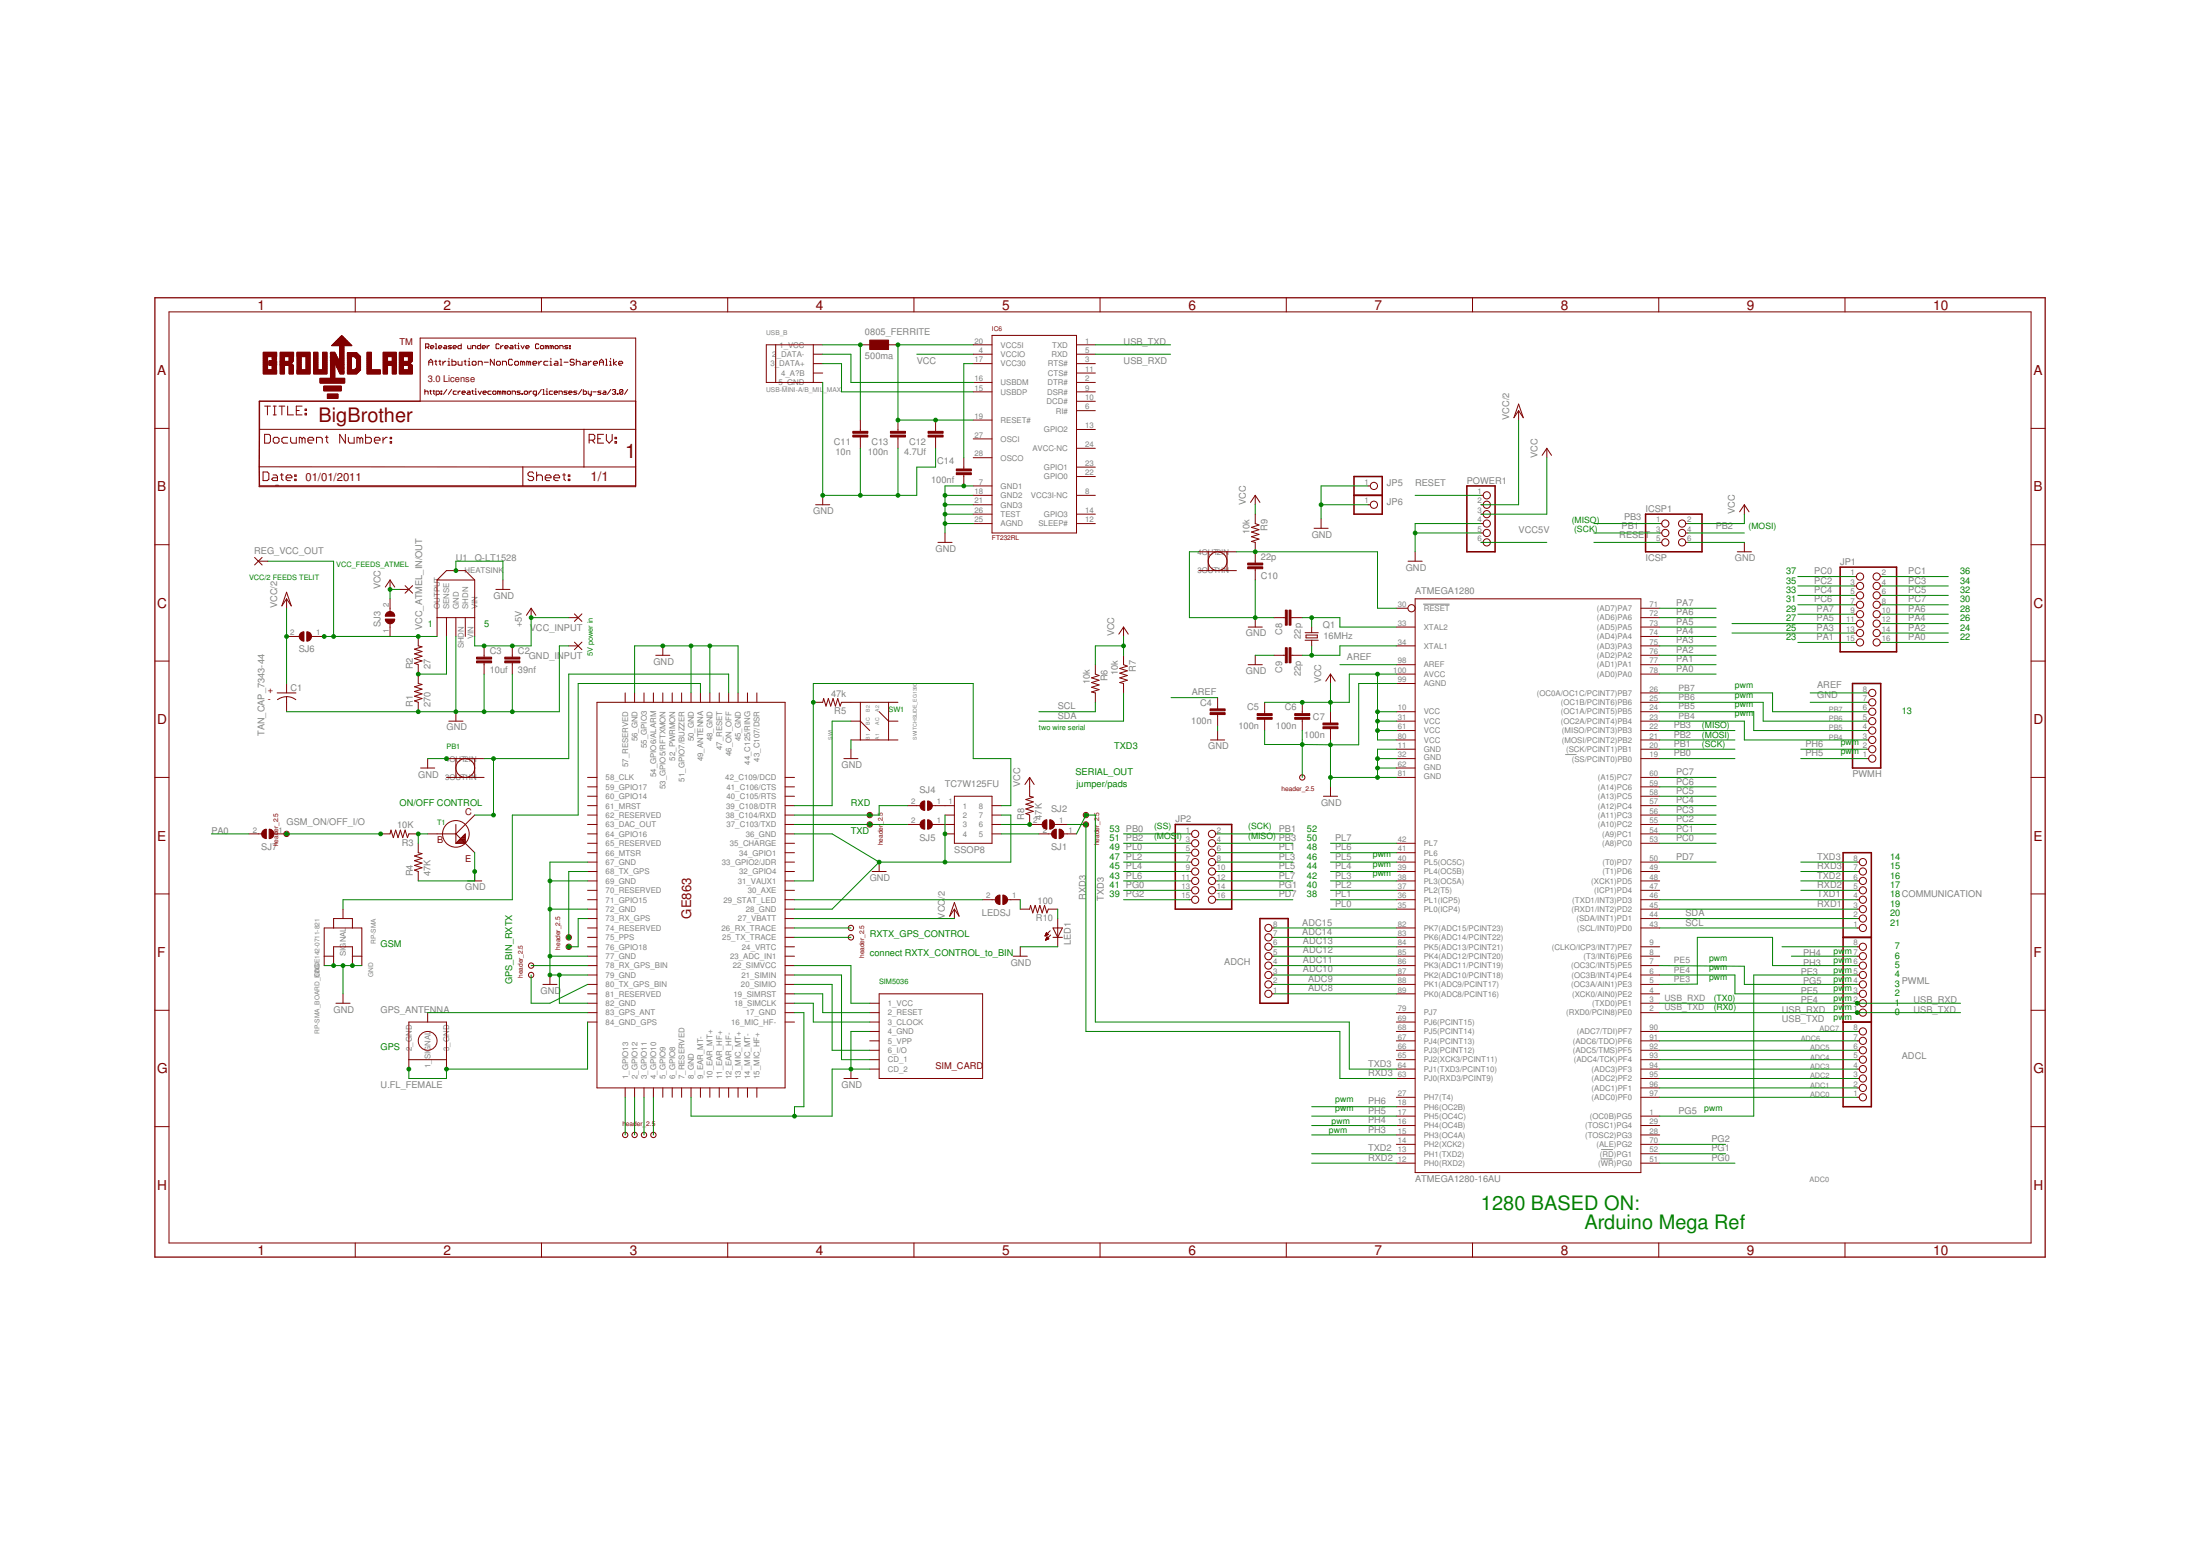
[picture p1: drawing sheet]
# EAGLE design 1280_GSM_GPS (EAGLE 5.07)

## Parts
0805_FERRITE  500ma  WE-CBF_0805  [0805]
ADCH  PINHD-1X8  [1X08]
ADCL  PINHD-1X8  [1X08]
AGND  2.5_1HEADER  [2.5_1HEADER]
ATMEGA1280  ATMEGA1280-16AU  [TQFP100]
C1  TAN_CAP_7343-44  [TAN_CAP_7343-44]
C2  39nf  C-EUC0805  [C0805]
C3  10uf  C-EUC1206  [C1206]
C4  100n  C-EUC0805  [C0805]
C5  100n  C-EUC0805  [C0805]
C6  100n  C-EUC0805  [C0805]
C7  100n  C-EUC0805  [C0805]
C8  22p  C-EUC0805  [C0805]
C9  22p  C-EUC0805  [C0805]
C10  22p  C-EUC0805  [C0805]
C11  10n  C-EU  [C0805RND]
C12  4.7Uf  C-EU  [C0805RND]
C13  100n  C-EU  [C0805RND]
C14  100nf  C-EU  [C0805RND]
COMMUNICATION  PINHD-1X8  [1X08]
GE863  GE836  [GE836]
GND_INPUT  3,81/1,4  [3,81/1,4]
GPS_ANTENNA  U.FL_FEMALE  [U.FL_FEMALE]
IC6  FT232RL  [SSOP28]
ICSP1  ICSP  PINHD-2X3  [2X03]
JP1  PINHD-2X8  [2X08]
JP2  PINHD-2X8  [2X08]
JP5  PINHD-1X1  [1X01]
JP6  PINHD-1X1  [1X01]
LED1  LEDCHIP-LED0805  [CHIP-LED0805]
LEDSJ  SJ  [SJ]
POWER  SWITCHPB_KPT-1187B  [SWITCHPB_KPT-1187B]
POWER1  PINHD-1X6  [1X06]
POWER2  SWITCHPB_KPT-1187B  [SWITCHPB_KPT-1187B]
PWMH  PINHD-1X8  [1X08]
PWML  PINHD-1X8  [1X08]
Q1  16MHz  CRYTALHC49S  [HC49/S]
R1  270  R-US_0207/10  [0207/10]
R2  27  R-US_0207/10  [0207/10]
R3  10K  R-US_R1206  [R1206]
R4  47K  R-US_R1206  [R1206]
R5  47k  R-US_R1206  [R1206]
R6  10k  R-US_R1206  [R1206]
R7  10k  R-US_R1206  [R1206]
R8  47K  R-US_0207/10  [0207/10]
R9  10k  R-US_R1206  [R1206]
R10  100  R-US_R1206  [R1206]
REG_VCC_OUT  3,81/1,4  [3,81/1,4]
RP-SMA  RP-SMA_BOARD_EDGE142-0711-821  [RP-SMA_SMALL]
RX/TX_ATMEL  2.5_2HEADER  [2.5_2HEADER]
RX/TX_GPS  2.5_2HEADER  [2.5_2HEADER]
RX/TX_GPS_BIN  2.5_2HEADER  [2.5_2HEADER]
RX/TX_TELIT  2.5_2HEADER  [2.5_2HEADER]
RX/TX_TRACE  2.5_2HEADER  [2.5_2HEADER]
SIM5036  SIMCARD_5036  [SIMCARD_5036]
SJ1  SJ  [SJ]
SJ2  SJ  [SJ]
SJ3  SJW  [SJW]
SJ4  SJ  [SJ]
SJ5  SJ  [SJ]
SJ6  SJW  [SJW]
SJ7  SJ  [SJ]
SW1  SWITCHSLIDE_EG1390  [SWITCHSLIDE_EG1390]
T1  SOT-23_MMBT4403  [SOT-23_MMBT4403]
TC7W125FU  SSOP8  [SSOP8]
TELIT_I/O_PINS  2.5_4HEADER  [2.5_4HEADER]
TELIT_ON/OFF  2.5_1HEADER  [2.5_1HEADER]
U1  Q-LT1528  [Q-LT1528]
USB_B  USB-MINI-A/B_MIL_MAX  [USB-MINI-A/B_MIL_MAX]
VCC_ATMEL_IN/OUT  3,81/1,4  [3,81/1,4]
VCC_INPUT  3,81/1,4  [3,81/1,4]

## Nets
1_GPIO: GE863.1_GPIO13 TELIT_I/O_PINS.P$1(H1)
2_GPIO: GE863.2_GPIO12 TELIT_I/O_PINS.P$2(H2)
3_GPIO: GE863.3_GPIO11 TELIT_I/O_PINS.P$3(H3)
4_GPIO: GE863.4_GPIO10 TELIT_I/O_PINS.P$4(H4)
25_TX_TRACE: GE863.25_TX_TRACE RX/TX_TRACE.P$2(H2)
26_RX_TRACE: GE863.26_RX_TRACE RX/TX_TRACE.P$1(H1)
31_VAUX: GE863.31_VAUX1 R5.2 TC7W125FU.8
68_TXGPS: GE863.68_TX_GPS RX/TX_GPS.P$2(H2)
73_RXGPS: GE863.73_RX_GPS RX/TX_GPS.P$1(H1)
78_RX_GPS_BIN: GE863.78_RX_GPS_BIN RX/TX_GPS_BIN.P$2(H2)
80_TX_GPS_BIN: GE863.80_TX_GPS_BIN RX/TX_GPS_BIN.P$1(H1)
83_GPS_ANT: GE863.83_GPS_ANT GPS_ANTENNA.SIGNAL(1_SIGNAL)
84_GND_GPS: GE863.84_GND_GPS GPS_ANTENNA.GND1(2_GND) GPS_ANTENNA.GND2(3_GND)
ADC0: ADCL.1 ATMEGA1280.97((ADC0)PF0)
ADC1: ADCL.2 ATMEGA1280.96((ADC1)PF1)
ADC2: ADCL.3 ATMEGA1280.95((ADC2)PF2)
ADC3: ADCL.4 ATMEGA1280.94((ADC3)PF3)
ADC4: ADCL.5 ATMEGA1280.93((ADC4/TCK)PF4)
ADC5: ADCL.6 ATMEGA1280.92((ADC5/TMS)PF5)
ADC6: ADCL.7 ATMEGA1280.91((ADC6/TDO)PF6)
ADC7: ADCL.8 ATMEGA1280.90((ADC7/TDI)PF7)
ADC8: ADCH.1 ATMEGA1280.89(PK0(ADC8/PCINT16))
ADC9: ADCH.2 ATMEGA1280.88(PK1(ADC9/PCINT17))
ADC10: ADCH.3 ATMEGA1280.87(PK2(ADC10/PCINT18))
ADC11: ADCH.4 ATMEGA1280.86(PK3(ADC11/PCINT19))
ADC12: ADCH.5 ATMEGA1280.85(PK4(ADC12/PCINT20))
ADC13: ADCH.6 ATMEGA1280.84(PK5(ADC13/PCINT21))
ADC14: ADCH.7 ATMEGA1280.83(PK6(ADC14/PCINT22))
ADC15: ADCH.8 ATMEGA1280.82(PK7(ADC15/PCINT23))
AREF: ATMEGA1280.98(AREF) C4.1 PWMH.8
DTR: GE863.39_C108/DTR SW1.BCOM
GND [gnd]: AGND.P$1(H1) ATMEGA1280.11(GND) ATMEGA1280.32(GND1) ATMEGA1280.62(GND2) ATMEGA1280.81(GND3) ATMEGA1280.99(AGND) C1.NEG C2.2 C3.2 C4.2 C5.2 C6.2 C7.2 C8.1 C9.1 C10.1 C11.2 C12.1 C13.2 C14.1 GE863.8_GND GE863.17_GND GE863.28_GND GE863.36_GND GE863.45_GND GE863.48_GND GE863.50_GND GE863.56_GND GE863.67_GND GE863.69_GND GE863.72_GND GE863.77_GND GE863.79_GND GE863.82_GND GND_INPUT.1(P) IC6.7(GND1) IC6.18(GND2) IC6.21(GND3) IC6.25(AGND) IC6.26(TEST) ICSP1.6 JP5.1 JP6.1 LED1.C POWER1.4 POWER1.5 POWER2.2IN POWER.2IN PWMH.7 R1.1 R4.1 RP-SMA.P$1(1GND) RP-SMA.P$2(2GND) RP-SMA.P$3(3GND) RP-SMA.P$4(4GND) SIM5036.4_GND SIM5036.CD_2 SW1.B1 T1.E TC7W125FU.2 TC7W125FU.4 TC7W125FU.7 U1.GND U1.HEATSINK USB_B.5_GND
GSM_ON/OFF_I/O: R3.2 SJ7.1 TELIT_ON/OFF.P$1(H1)
N$1: R8.1 SJ2.2 TC7W125FU.6
N$2 [aSignal]: GE863.49_ANTENNA RP-SMA.SIGNAL
N$3: SJ5.1 TC7W125FU.3
N$4: R5.1 SW1.B2
N$5: SJ4.1 TC7W125FU.1
N$6: ATMEGA1280.34(XTAL1) C9.2 Q1.1
N$7: ATMEGA1280.33(XTAL2) C8.2 Q1.2
N$8: LEDSJ.1 R10.2
N$9: GE863.29_STAT_LED LEDSJ.2
N$13: 0805_FERRITE.2 C12.2 C13.1 IC6.19(RESET#) IC6.20(VCC5I)
N$14: LED1.A R10.1
N$15: IC6.16(USBDM) USB_B.2_DATA-
N$16: IC6.15(USBDP) USB_B.3_DATA+
N$22: C14.2 IC6.17(VCC30)
N$53: R3.1 R4.2 T1.B
ON/OFF: GE863.46_ON_OFF POWER.4OUT T1.C
PA0: ATMEGA1280.78((AD0)PA0) JP1.16 SJ7.2
PA1: ATMEGA1280.77((AD1)PA1) JP1.15
PA2: ATMEGA1280.76((AD2)PA2) JP1.14
PA3: ATMEGA1280.75((AD3)PA3) JP1.13
PA4: ATMEGA1280.74((AD4)PA4) JP1.12
PA5: ATMEGA1280.73((AD5)PA5) JP1.11
PA6: ATMEGA1280.72((AD6)PA6) JP1.10
PA7: ATMEGA1280.71((AD7)PA7) JP1.9
PB0: ATMEGA1280.19((SS/PCINT0)PB0) JP2.1
PB1: ATMEGA1280.20((SCK/PCINT1)PB1) ICSP1.3 JP2.2
PB2: ATMEGA1280.21((MOSI/PCINT2)PB2) ICSP1.4 JP2.3
PB3: ATMEGA1280.22((MISO/PCINT3)PB3) ICSP1.1 JP2.4
PB4: ATMEGA1280.23((OC2A/PCINT4)PB4) PWMH.3
PB5: ATMEGA1280.24((OC1A/PCINT5)PB5) PWMH.4
PB6: ATMEGA1280.25((OC1B/PCINT6)PB6) PWMH.5
PB7: ATMEGA1280.26((OC0A/OC1C/PCINT7)PB7) PWMH.6
PC0: ATMEGA1280.53((A8)PC0) JP1.1
PC1: ATMEGA1280.54((A9)PC1) JP1.2
PC2: ATMEGA1280.55((A10)PC2) JP1.3
PC3: ATMEGA1280.56((A11)PC3) JP1.4
PC4: ATMEGA1280.57((A12)PC4) JP1.5
PC5: ATMEGA1280.58((A13)PC5) JP1.6
PC6: ATMEGA1280.59((A14)PC6) JP1.7
PC7: ATMEGA1280.60((A15)PC7) JP1.8
PD7: ATMEGA1280.50((T0)PD7) JP2.16
PE3: ATMEGA1280.5((OC3A/AIN1)PE3) PWML.6
PE4: ATMEGA1280.6((OC3B/INT4)PE4) PWML.3
PE5: ATMEGA1280.7((OC3C/INT5)PE5) PWML.4
PG0: ATMEGA1280.51((WR)PG0) JP2.13
PG1: ATMEGA1280.52((RD)PG1) JP2.14
PG2: ATMEGA1280.70((ALE)PG2) JP2.15
PG5: ATMEGA1280.1((OC0B)PG5) PWML.5
PH3: ATMEGA1280.15(PH3(OC4A)) PWML.7
PH4: ATMEGA1280.16(PH4(OC4B)) PWML.8
PH5: ATMEGA1280.17(PH5(OC4C)) PWMH.1
PH6: ATMEGA1280.18(PH6(OC2B)) PWMH.2
PL0: ATMEGA1280.35(PL0(ICP4)) JP2.5
PL1: ATMEGA1280.36(PL1(ICP5)) JP2.6
PL2: ATMEGA1280.37(PL2(T5)) JP2.7
PL3: ATMEGA1280.38(PL3(OC5A)) JP2.8
PL4: ATMEGA1280.39(PL4(OC5B)) JP2.9
PL5: ATMEGA1280.40(PL5(OC5C)) JP2.10
PL6: ATMEGA1280.41(PL6) JP2.11
PL7: ATMEGA1280.42(PL7) JP2.12
REG_OUTPUT [power]: R2.2 REG_VCC_OUT.1(P) SJ3.1 SJ6.1 U1.OUTPUT
RESET: ATMEGA1280.30(RESET) C10.2 ICSP1.5 POWER1.1 POWER2.4OUT R9.2
RXD: GE863.38_C104/RXD RX/TX_TELIT.P$1(H1) SJ4.2
RXD1: ATMEGA1280.45((RXD1/INT2)PD2) COMMUNICATION.3
RXD2: ATMEGA1280.12(PH0(RXD2)) COMMUNICATION.5
RXD3: ATMEGA1280.63(PJ0(RXD3/PCINT9)) COMMUNICATION.7 RX/TX_ATMEL.P$2(H2) SJ2.1
SCL: ATMEGA1280.43((SCL/INT0)PD0) COMMUNICATION.1 R6.2
SDA: ATMEGA1280.44((SDA/INT1)PD1) COMMUNICATION.2 R7.2
SENCE: R1.2 R2.1 U1.SENCE(SENSE)
SIMCLOCK: GE863.18_SIMCLK SIM5036.3_CLOCK
SIMIN: GE863.21_SIMIN SIM5036.CD_1
SIMIO: GE863.20_SIMIO SIM5036.6_I/O
SIMRESET: GE863.19_SIMRST SIM5036.2_RESET
SIMVCC: GE863.22_SIMVCC SIM5036.1_VCC
TXD: GE863.37_C103/TXD RX/TX_TELIT.P$2(H2) SJ5.2
TXD1: ATMEGA1280.46((TXD1/INT3)PD3) COMMUNICATION.4
TXD2: ATMEGA1280.13(PH1(TXD2)) COMMUNICATION.6
TXD3: ATMEGA1280.64(PJ1(TXD3/PCINT10)) COMMUNICATION.8 RX/TX_ATMEL.P$1(H1) SJ1.1
TXD_IN: SJ1.2 TC7W125FU.5
USB_RXD: ATMEGA1280.3((TXD0)PE1) IC6.5(RXD) PWML.2
USB_TXD: ATMEGA1280.2((RXD0/PCIN8)PE0) IC6.1(TXD) PWML.1
USB_VCC: 0805_FERRITE.1 C11.1 USB_B.1_VCC
VCC [VCC]: ATMEGA1280.10(VCC) ATMEGA1280.31(VCC1) ATMEGA1280.61(VCC2) ATMEGA1280.80(VCC3) ATMEGA1280.100(AVCC) C5.1 C6.1 C7.1 IC6.4(VCCIO) ICSP1.2 POWER1.3 R6.1 R7.1 R8.2 R9.1 SJ3.2 VCC_ATMEL_IN/OUT.1(P)
VCC5V [power]: C2.1 C3.1 POWER1.6 U1.VIN VCC_INPUT.1(P) ; supply symbol labelled +5V
VCC/2 [power]: C1.POS GE863.27_VBATT POWER1.2 SJ6.2
Unconnected: ATMEGA1280.4((XCK0/AIN0)PE2) ATMEGA1280.8((T3/INT6)PE6) ATMEGA1280.9((CLKO/ICP3/INT7)PE7) ATMEGA1280.14(PH2(XCK2)) ATMEGA1280.27(PH7(T4)) ATMEGA1280.28((TOSC2)PG3) ATMEGA1280.29((TOSC1)PG4) ATMEGA1280.47((ICP1)PD4) ATMEGA1280.48((XCK1)PD5) ATMEGA1280.49((T1)PD6) ATMEGA1280.65(PJ2(XCK3/PCINT11)) ATMEGA1280.66(PJ3(PCINT12)) ATMEGA1280.67(PJ4(PCINT13)) ATMEGA1280.68(PJ5(PCINT14)) ATMEGA1280.69(PJ6(PCINT15)) ATMEGA1280.79(PJ7) GE863.5_GPIO9 GE863.6_GPIO8 GE863.7_RESERVED GE863.9_EAR_MT- GE863.10_EAR_MT+ GE863.11_EAR_HF+ GE863.12_EAR_HF- GE863.13_MIC_MT+ GE863.14_MIC_MT- GE863.15_MIC_HF+ GE863.16_MIC_HF- GE863.23_ADC_IN1 GE863.24_VRTC GE863.30_AXE GE863.32_GPIO4 GE863.33_GPIO2/JDR GE863.34_GPIO1 GE863.35_CHARGE GE863.40_C105/RTS GE863.41_C106/CTS GE863.42_C109/DCD GE863.43_C107/DSR GE863.44_C125/RING GE863.47_RESET GE863.51_GPIO7/BUZZER GE863.52_PWRMON GE863.53_GPIO5/RFTXMON GE863.54_GPIO6/ALARM GE863.55_GPIO3 GE863.57_RESERVED GE863.58_CLK GE863.59_GPIO17 GE863.60_GPIO14 GE863.61_MRST GE863.62_RESERVED GE863.63_DAC_OUT GE863.64_GPIO16 GE863.65_RESERVED GE863.66_MTSR GE863.70_RESERVED GE863.71_GPIO15 GE863.74_RESERVED GE863.75_PPS GE863.76_GPIO18 GE863.81_RESERVED IC6.2(DTR#) IC6.3(RTS#) IC6.6(RI#) IC6.8(VCC3I-NC) IC6.9(DSR#) IC6.10(DCD#) IC6.11(CTS#) IC6.12(SLEEP#) IC6.13(GPIO2) IC6.14(GPIO3) IC6.22(GPIO0) IC6.23(GPIO1) IC6.24(AVCC-NC) IC6.27(OSCI) IC6.28(OSCO) POWER2.1IN POWER2.3OUT POWER.1IN POWER.3OUT SIM5036.5_VPP SW1.A1 SW1.A2 SW1.ACOM U1.SHDN USB_B.4_A?B

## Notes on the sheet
- BigBrother
- 1
- 01/01/2011 | 1/1
- (MISO)
- (MOSI)
- (SCK)
- VCC_FEEDS_ATMEL
- 37 | 36
- VCC/2 FEEDS TELIT
- 35 | 34
- 33 | 32
- 31 | 30
- 29 | 28
- 5V power in
- 27 | 26
- 1 | 5
- 25 | 24
- 23 | 22
- pwm
- pwm
- pwm
- SW1
- pwm | 13
- (MISO)
- two wire serial
- (MOSI)
- (SCK) | pwm
- PB1 | TXD3
- pwm
- SERIAL_OUT
- jumper/pads
- ON/OFF CONTROL | RXD
- T1
- 53 | (SS) | (SCK) | 52
- TXD
- 51 | (MOSI) | (MISO) | 50
- 49 | 48
- 47 | 46 | pwm | 14
- 45 | 44 | pwm | 15
- 43 | 42 | pwm | 16
- 41 | 40 | 17
- 39 | 38 | 18
- 19
- 20
- 21
- RXTX_GPS_CONTROL
- GSM | 7
- connect RXTX_CONTROL_to_BIN | pwm
- pwm | 6
- pwm
- pwm | 5
- pwm
- pwm | 4
- GPS_BIN_RXTX | pwm
- SIM5036
- 3
- pwm
- 2
- (TX0) | pwm
- 1
- (RX0) | pwm
- 0
- pwm
- GPS
- pwm
- pwm | pwm
- pwm
- pwm
- 1280 BASED ON:
- Arduino Mega Ref
